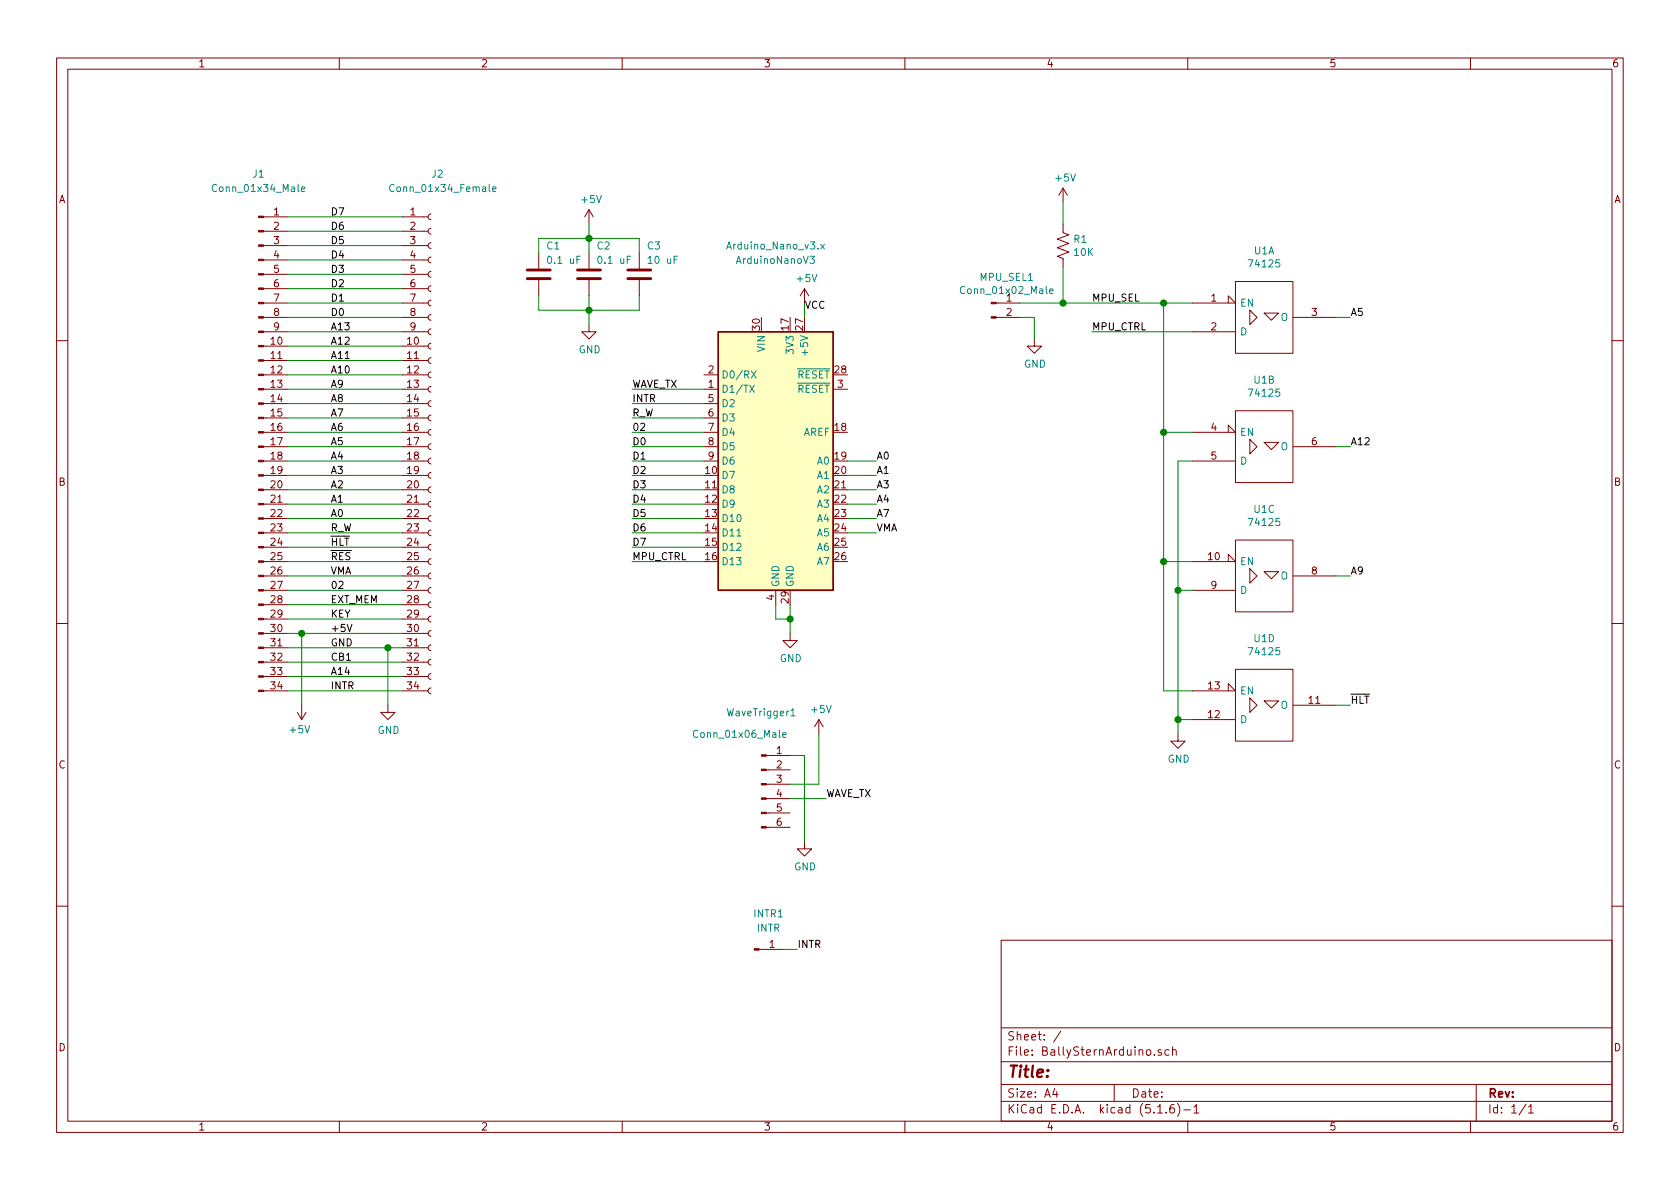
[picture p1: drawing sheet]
EESchema Schematic File Version 4
EELAYER 30 0
EELAYER END
$Descr A4 11693 8268
encoding utf-8
Sheet 1 1
Title ""
Date ""
Rev ""
Comp ""
Comment1 ""
Comment2 ""
Comment3 ""
Comment4 ""
$EndDescr
$Comp
L Connector:Conn_01x34_Female J2
U 1 1
P 3000 3100
F 0 "J2" H 3000 5000 50  0000 L CNN
F 1 "Conn_01x34_Female" H 2700 4900 50  0000 L CNN
F 2 "Connector_PinSocket_2.54mm:PinSocket_1x34_P2.54mm_Vertical" H 3000 3100 50  0001 C CNN
F 3 "~" H 3000 3100 50  0001 C CNN
	1    3000 3100
	1    0    0    -1  
$EndComp
$Comp
L Connector:Conn_01x34_Male J1
U 1 1
P 1800 3100
F 0 "J1" H 1800 5000 50  0000 C CNN
F 1 "Conn_01x34_Male" H 1800 4900 50  0000 C CNN
F 2 "Connector_PinHeader_2.54mm:PinHeader_1x34_P2.54mm_Vertical" H 1800 3100 50  0001 C CNN
F 3 "~" H 1800 3100 50  0001 C CNN
	1    1800 3100
	1    0    0    -1  
$EndComp
Wire Wire Line
	2000 1500 2800 1500
Wire Wire Line
	2000 1600 2800 1600
Wire Wire Line
	2000 1700 2800 1700
Wire Wire Line
	2000 1800 2800 1800
Wire Wire Line
	2000 1900 2800 1900
Wire Wire Line
	2000 2000 2800 2000
Wire Wire Line
	2000 4800 2800 4800
Wire Wire Line
	2000 2100 2800 2100
Wire Wire Line
	2000 2200 2800 2200
Wire Wire Line
	2000 2300 2800 2300
Wire Wire Line
	2000 2400 2800 2400
Wire Wire Line
	2000 2500 2800 2500
Wire Wire Line
	2000 2600 2800 2600
Wire Wire Line
	2000 2700 2800 2700
Wire Wire Line
	2000 2800 2800 2800
Wire Wire Line
	2000 2900 2800 2900
Wire Wire Line
	2000 3000 2800 3000
Wire Wire Line
	2000 3100 2800 3100
Wire Wire Line
	2000 3200 2800 3200
Wire Wire Line
	2000 3300 2800 3300
Wire Wire Line
	2000 3400 2800 3400
Wire Wire Line
	2000 3500 2800 3500
Wire Wire Line
	2000 3600 2800 3600
Wire Wire Line
	2000 3700 2800 3700
Wire Wire Line
	2000 3800 2800 3800
Wire Wire Line
	2000 3900 2800 3900
Wire Wire Line
	2000 4000 2800 4000
Wire Wire Line
	2000 4100 2800 4100
Wire Wire Line
	2000 4200 2800 4200
Wire Wire Line
	2000 4300 2800 4300
Wire Wire Line
	2000 4400 2100 4400
Wire Wire Line
	2000 4500 2700 4500
Wire Wire Line
	2000 4600 2800 4600
Wire Wire Line
	2000 4700 2800 4700
$Comp
L MCU_Module:Arduino_Nano_v3.x ArduinoNanoV3
U 1 1
P 5400 3200
F 0 "ArduinoNanoV3" H 5400 4600 50  0000 C CNN
F 1 "Arduino_Nano_v3.x" H 5400 4700 50  0000 C CNN
F 2 "Module:Arduino_Nano" H 5400 3200 50  0001 C CIN
F 3 "http://www.mouser.com/pdfdocs/Gravitech_Arduino_Nano3_0.pdf" H 5400 3200 50  0001 C CNN
	1    5400 3200
	1    0    0    -1  
$EndComp
$Comp
L power:GND #PWR02
U 1 1
P 2700 4900
F 0 "#PWR02" H 2700 4650 50  0001 C CNN
F 1 "GND" H 2705 4727 50  0000 C CNN
F 2 "" H 2700 4900 50  0001 C CNN
F 3 "" H 2700 4900 50  0001 C CNN
	1    2700 4900
	1    0    0    -1  
$EndComp
$Comp
L power:GND #PWR03
U 1 1
P 5500 4400
F 0 "#PWR03" H 5500 4150 50  0001 C CNN
F 1 "GND" H 5505 4227 50  0000 C CNN
F 2 "" H 5500 4400 50  0001 C CNN
F 3 "" H 5500 4400 50  0001 C CNN
	1    5500 4400
	1    0    0    -1  
$EndComp
Wire Wire Line
	5500 4200 5500 4300
Wire Wire Line
	5400 4200 5400 4300
Wire Wire Line
	5400 4300 5500 4300
Connection ~ 5500 4300
Wire Wire Line
	5500 4300 5500 4400
$Comp
L power:+5V #PWR04
U 1 1
P 5600 2100
F 0 "#PWR04" H 5600 1950 50  0001 C CNN
F 1 "+5V" H 5615 2273 50  0000 C CNN
F 2 "" H 5600 2100 50  0001 C CNN
F 3 "" H 5600 2100 50  0001 C CNN
	1    5600 2100
	1    0    0    -1  
$EndComp
Wire Wire Line
	5600 2100 5600 2200
$Comp
L 74xx_IEEE:74125 U1
U 1 1
P 8800 2200
F 0 "U1" H 8800 2666 50  0000 C CNN
F 1 "74125" H 8800 2575 50  0000 C CNN
F 2 "Package_DIP:DIP-14_W7.62mm" H 8800 2200 50  0001 C CNN
F 3 "" H 8800 2200 50  0001 C CNN
	1    8800 2200
	1    0    0    -1  
$EndComp
$Comp
L 74xx_IEEE:74125 U1
U 2 1
P 8800 3100
F 0 "U1" H 8800 3566 50  0000 C CNN
F 1 "74125" H 8800 3475 50  0000 C CNN
F 2 "Package_DIP:DIP-14_W7.62mm" H 8800 3100 50  0001 C CNN
F 3 "" H 8800 3100 50  0001 C CNN
	2    8800 3100
	1    0    0    -1  
$EndComp
$Comp
L 74xx_IEEE:74125 U1
U 3 1
P 8800 4000
F 0 "U1" H 8800 4466 50  0000 C CNN
F 1 "74125" H 8800 4375 50  0000 C CNN
F 2 "Package_DIP:DIP-14_W7.62mm" H 8800 4000 50  0001 C CNN
F 3 "" H 8800 4000 50  0001 C CNN
	3    8800 4000
	1    0    0    -1  
$EndComp
$Comp
L 74xx_IEEE:74125 U1
U 4 1
P 8800 4900
F 0 "U1" H 8800 5366 50  0000 C CNN
F 1 "74125" H 8800 5275 50  0000 C CNN
F 2 "Package_DIP:DIP-14_W7.62mm" H 8800 4900 50  0001 C CNN
F 3 "" H 8800 4900 50  0001 C CNN
	4    8800 4900
	1    0    0    -1  
$EndComp
Text Label 2300 1500 0    50   ~ 0
D7
Text Label 2300 1600 0    50   ~ 0
D6
Text Label 2300 1700 0    50   ~ 0
D5
Text Label 2300 1800 0    50   ~ 0
D4
Text Label 2300 1900 0    50   ~ 0
D3
Text Label 2300 2000 0    50   ~ 0
D2
Text Label 2300 2100 0    50   ~ 0
D1
Text Label 2300 2200 0    50   ~ 0
D0
Text Label 2300 2300 0    50   ~ 0
A13
Text Label 2300 2400 0    50   ~ 0
A12
Text Label 2300 2500 0    50   ~ 0
A11
Text Label 2300 2600 0    50   ~ 0
A10
Text Label 2300 2700 0    50   ~ 0
A9
Text Label 2300 2800 0    50   ~ 0
A8
Text Label 2300 2900 0    50   ~ 0
A7
Text Label 2300 3000 0    50   ~ 0
A6
Text Label 2300 3100 0    50   ~ 0
A5
Text Label 2300 3200 0    50   ~ 0
A4
Text Label 2300 3300 0    50   ~ 0
A3
Text Label 2300 3400 0    50   ~ 0
A2
Text Label 2300 3500 0    50   ~ 0
A1
Text Label 2300 3600 0    50   ~ 0
A0
Text Label 2300 4000 0    50   ~ 0
VMA
Text Label 2300 3800 0    50   ~ 0
~HLT
Text Label 2300 3900 0    50   ~ 0
~RES
Text Label 2300 4100 0    50   ~ 0
02
Text Label 2300 4200 0    50   ~ 0
EXT_MEM
Text Label 2300 4300 0    50   ~ 0
KEY
Text Label 2300 4400 0    50   ~ 0
+5V
Text Label 2300 4500 0    50   ~ 0
GND
Text Label 2300 4600 0    50   ~ 0
CB1
Text Label 2300 4700 0    50   ~ 0
A14
Wire Wire Line
	2700 4500 2700 4900
Connection ~ 2700 4500
Wire Wire Line
	2700 4500 2800 4500
$Comp
L power:+5V #PWR01
U 1 1
P 2100 4900
F 0 "#PWR01" H 2100 4750 50  0001 C CNN
F 1 "+5V" H 2115 5073 50  0000 C CNN
F 2 "" H 2100 4900 50  0001 C CNN
F 3 "" H 2100 4900 50  0001 C CNN
	1    2100 4900
	-1   0    0    1   
$EndComp
Wire Wire Line
	2100 4900 2100 4400
Connection ~ 2100 4400
Wire Wire Line
	2100 4400 2800 4400
Text Label 2300 4800 0    50   ~ 0
INTR
Wire Wire Line
	4900 3800 4400 3800
Wire Wire Line
	4900 3700 4400 3700
Wire Wire Line
	4900 3600 4400 3600
Wire Wire Line
	4900 3500 4400 3500
Wire Wire Line
	4900 3400 4400 3400
Wire Wire Line
	4900 3300 4400 3300
Wire Wire Line
	4900 3200 4400 3200
Wire Wire Line
	4900 3100 4400 3100
Text Label 4400 3100 0    50   ~ 0
D0
Text Label 4400 3200 0    50   ~ 0
D1
Text Label 4400 3300 0    50   ~ 0
D2
Text Label 4400 3400 0    50   ~ 0
D3
Text Label 4400 3500 0    50   ~ 0
D4
Text Label 4400 3600 0    50   ~ 0
D5
Text Label 4400 3700 0    50   ~ 0
D6
Text Label 4400 3800 0    50   ~ 0
D7
Wire Wire Line
	4900 3000 4400 3000
Wire Wire Line
	4900 2900 4400 2900
Wire Wire Line
	4900 2800 4400 2800
Text Label 4400 2900 0    50   ~ 0
R_W
Text Label 4400 2800 0    50   ~ 0
INTR
Wire Wire Line
	5900 3200 6100 3200
Wire Wire Line
	5900 3300 6100 3300
Wire Wire Line
	5900 3400 6100 3400
Wire Wire Line
	5900 3500 6100 3500
Wire Wire Line
	5900 3600 6100 3600
Text Label 6100 3200 0    50   ~ 0
A0
Text Label 6100 3300 0    50   ~ 0
A1
Text Label 6100 3400 0    50   ~ 0
A3
Text Label 6100 3500 0    50   ~ 0
A4
Text Label 6100 3600 0    50   ~ 0
A7
Wire Wire Line
	5900 3700 6100 3700
Text Label 6100 3700 0    50   ~ 0
VMA
Wire Wire Line
	8300 4800 8100 4800
Wire Wire Line
	8300 3000 8100 3000
Wire Wire Line
	8100 3000 8100 3900
Wire Wire Line
	8300 3900 8100 3900
Connection ~ 8100 3900
Wire Wire Line
	8100 3900 8100 4800
$Comp
L power:GND #PWR05
U 1 1
P 8200 5100
F 0 "#PWR05" H 8200 4850 50  0001 C CNN
F 1 "GND" H 8205 4927 50  0000 C CNN
F 2 "" H 8200 5100 50  0001 C CNN
F 3 "" H 8200 5100 50  0001 C CNN
	1    8200 5100
	1    0    0    -1  
$EndComp
Wire Wire Line
	8300 3200 8200 3200
Wire Wire Line
	8200 3200 8200 4100
Wire Wire Line
	8300 4100 8200 4100
Connection ~ 8200 4100
Wire Wire Line
	8200 4100 8200 5000
Wire Wire Line
	8300 5000 8200 5000
Connection ~ 8200 5000
Wire Wire Line
	8200 5000 8200 5100
Wire Wire Line
	7600 2300 8300 2300
Wire Wire Line
	4900 3900 4400 3900
Text Label 4400 3900 0    50   ~ 0
MPU_CTRL
Wire Wire Line
	8300 2100 8100 2100
Text Label 7600 2300 0    50   ~ 0
MPU_CTRL
Wire Wire Line
	8100 3000 8100 2100
Connection ~ 8100 3000
Text Label 7600 2100 0    50   ~ 0
MPU_SEL
Connection ~ 8100 2100
Wire Wire Line
	9300 2200 9400 2200
Wire Wire Line
	9300 3100 9400 3100
Wire Wire Line
	9300 4000 9400 4000
Wire Wire Line
	9300 4900 9400 4900
Text Label 9400 2200 0    50   ~ 0
A5
Text Label 9400 3100 0    50   ~ 0
A12
Text Label 9400 4000 0    50   ~ 0
A9
$Comp
L Device:R_US R1
U 1 1
P 7400 1700
F 0 "R1" H 7468 1746 50  0000 L CNN
F 1 "10K" H 7468 1655 50  0000 L CNN
F 2 "Resistor_THT:R_Axial_DIN0411_L9.9mm_D3.6mm_P15.24mm_Horizontal" V 7440 1690 50  0001 C CNN
F 3 "~" H 7400 1700 50  0001 C CNN
	1    7400 1700
	1    0    0    -1  
$EndComp
$Comp
L Connector:Conn_01x02_Male MPU_SEL1
U 1 1
P 6900 2100
F 0 "MPU_SEL1" H 7008 2281 50  0000 C CNN
F 1 "Conn_01x02_Male" H 7008 2190 50  0000 C CNN
F 2 "Connector_PinHeader_2.54mm:PinHeader_1x02_P2.54mm_Vertical" H 6900 2100 50  0001 C CNN
F 3 "~" H 6900 2100 50  0001 C CNN
	1    6900 2100
	1    0    0    -1  
$EndComp
$Comp
L power:GND #PWR06
U 1 1
P 7200 2350
F 0 "#PWR06" H 7200 2100 50  0001 C CNN
F 1 "GND" H 7205 2177 50  0000 C CNN
F 2 "" H 7200 2350 50  0001 C CNN
F 3 "" H 7200 2350 50  0001 C CNN
	1    7200 2350
	1    0    0    -1  
$EndComp
Wire Wire Line
	7100 2100 7400 2100
Wire Wire Line
	7400 1850 7400 2100
Connection ~ 7400 2100
Wire Wire Line
	7400 2100 8100 2100
Wire Wire Line
	7100 2200 7200 2200
Wire Wire Line
	7200 2200 7200 2350
$Comp
L power:+5V #PWR07
U 1 1
P 7400 1400
F 0 "#PWR07" H 7400 1250 50  0001 C CNN
F 1 "+5V" H 7415 1573 50  0000 C CNN
F 2 "" H 7400 1400 50  0001 C CNN
F 3 "" H 7400 1400 50  0001 C CNN
	1    7400 1400
	1    0    0    -1  
$EndComp
Wire Wire Line
	7400 1400 7400 1550
Text Label 5600 2150 0    50   ~ 0
VCC
$Comp
L Connector:Conn_01x06_Male WaveTrigger1
U 1 1
P 5300 5450
F 0 "WaveTrigger1" H 5300 5950 50  0000 C CNN
F 1 "Conn_01x06_Male" H 5150 5800 50  0000 C CNN
F 2 "Connector_PinHeader_2.54mm:PinHeader_1x06_P2.54mm_Vertical" H 5300 5450 50  0001 C CNN
F 3 "~" H 5300 5450 50  0001 C CNN
	1    5300 5450
	1    0    0    -1  
$EndComp
$Comp
L power:GND #PWR0101
U 1 1
P 5600 5850
F 0 "#PWR0101" H 5600 5600 50  0001 C CNN
F 1 "GND" H 5605 5677 50  0000 C CNN
F 2 "" H 5600 5850 50  0001 C CNN
F 3 "" H 5600 5850 50  0001 C CNN
	1    5600 5850
	1    0    0    -1  
$EndComp
$Comp
L power:+5V #PWR0102
U 1 1
P 5700 5100
F 0 "#PWR0102" H 5700 4950 50  0001 C CNN
F 1 "+5V" H 5715 5273 50  0000 C CNN
F 2 "" H 5700 5100 50  0001 C CNN
F 3 "" H 5700 5100 50  0001 C CNN
	1    5700 5100
	1    0    0    -1  
$EndComp
Wire Wire Line
	5500 5250 5600 5250
Wire Wire Line
	5600 5250 5600 5850
Wire Wire Line
	5500 5450 5700 5450
Wire Wire Line
	5700 5450 5700 5100
Wire Wire Line
	5500 5550 5750 5550
Text Label 5750 5550 0    50   ~ 0
WAVE_TX
Wire Wire Line
	4400 2700 4900 2700
Text Label 4400 2700 0    50   ~ 0
WAVE_TX
$Comp
L Device:C C2
U 1 1
P 4100 1900
F 0 "C2" H 4150 2100 50  0000 L CNN
F 1 "0.1 uF" H 4150 2000 50  0000 L CNN
F 2 "Capacitor_THT:C_Disc_D3.0mm_W2.0mm_P2.50mm" H 4138 1750 50  0001 C CNN
F 3 "~" H 4100 1900 50  0001 C CNN
	1    4100 1900
	1    0    0    -1  
$EndComp
$Comp
L power:+5V #PWR08
U 1 1
P 4100 1550
F 0 "#PWR08" H 4100 1400 50  0001 C CNN
F 1 "+5V" H 4115 1723 50  0000 C CNN
F 2 "" H 4100 1550 50  0001 C CNN
F 3 "" H 4100 1550 50  0001 C CNN
	1    4100 1550
	1    0    0    -1  
$EndComp
$Comp
L power:GND #PWR09
U 1 1
P 4100 2250
F 0 "#PWR09" H 4100 2000 50  0001 C CNN
F 1 "GND" H 4105 2077 50  0000 C CNN
F 2 "" H 4100 2250 50  0001 C CNN
F 3 "" H 4100 2250 50  0001 C CNN
	1    4100 2250
	1    0    0    -1  
$EndComp
$Comp
L Device:C C3
U 1 1
P 4450 1900
F 0 "C3" H 4500 2100 50  0000 L CNN
F 1 "10 uF" H 4500 2000 50  0000 L CNN
F 2 "Capacitor_SMD:C_0805_2012Metric_Pad1.15x1.40mm_HandSolder" H 4488 1750 50  0001 C CNN
F 3 "~" H 4450 1900 50  0001 C CNN
	1    4450 1900
	1    0    0    -1  
$EndComp
Wire Wire Line
	4100 1550 4100 1650
Wire Wire Line
	4100 2050 4100 2150
Wire Wire Line
	4100 1650 4450 1650
Wire Wire Line
	4450 1650 4450 1750
Connection ~ 4100 1650
Wire Wire Line
	4100 1650 4100 1750
Wire Wire Line
	4450 2050 4450 2150
Wire Wire Line
	4450 2150 4100 2150
Connection ~ 4100 2150
Wire Wire Line
	4100 2150 4100 2250
Wire Wire Line
	3750 2150 4100 2150
Wire Wire Line
	3750 2050 3750 2150
Wire Wire Line
	3750 1650 4100 1650
Wire Wire Line
	3750 1750 3750 1650
$Comp
L Device:C C1
U 1 1
P 3750 1900
F 0 "C1" H 3800 2100 50  0000 L CNN
F 1 "0.1 uF" H 3800 2000 50  0000 L CNN
F 2 "Capacitor_SMD:C_0805_2012Metric_Pad1.15x1.40mm_HandSolder" H 3788 1750 50  0001 C CNN
F 3 "~" H 3750 1900 50  0001 C CNN
	1    3750 1900
	1    0    0    -1  
$EndComp
Text Label 4400 3000 0    50   ~ 0
02
Text Label 9400 4900 0    50   ~ 0
~HLT
Text Label 2300 3700 0    50   ~ 0
R_W
$Comp
L Connector:Conn_01x01_Male INTR1
U 1 1
P 5250 6600
F 0 "INTR1" H 5350 6850 50  0000 C CNN
F 1 "INTR" H 5350 6750 50  0000 C CNN
F 2 "Connector_PinHeader_2.54mm:PinHeader_1x01_P2.54mm_Vertical" H 5250 6600 50  0001 C CNN
F 3 "~" H 5250 6600 50  0001 C CNN
	1    5250 6600
	1    0    0    -1  
$EndComp
Wire Wire Line
	5450 6600 5550 6600
Text Label 5550 6600 0    50   ~ 0
INTR
$EndSCHEMATC
